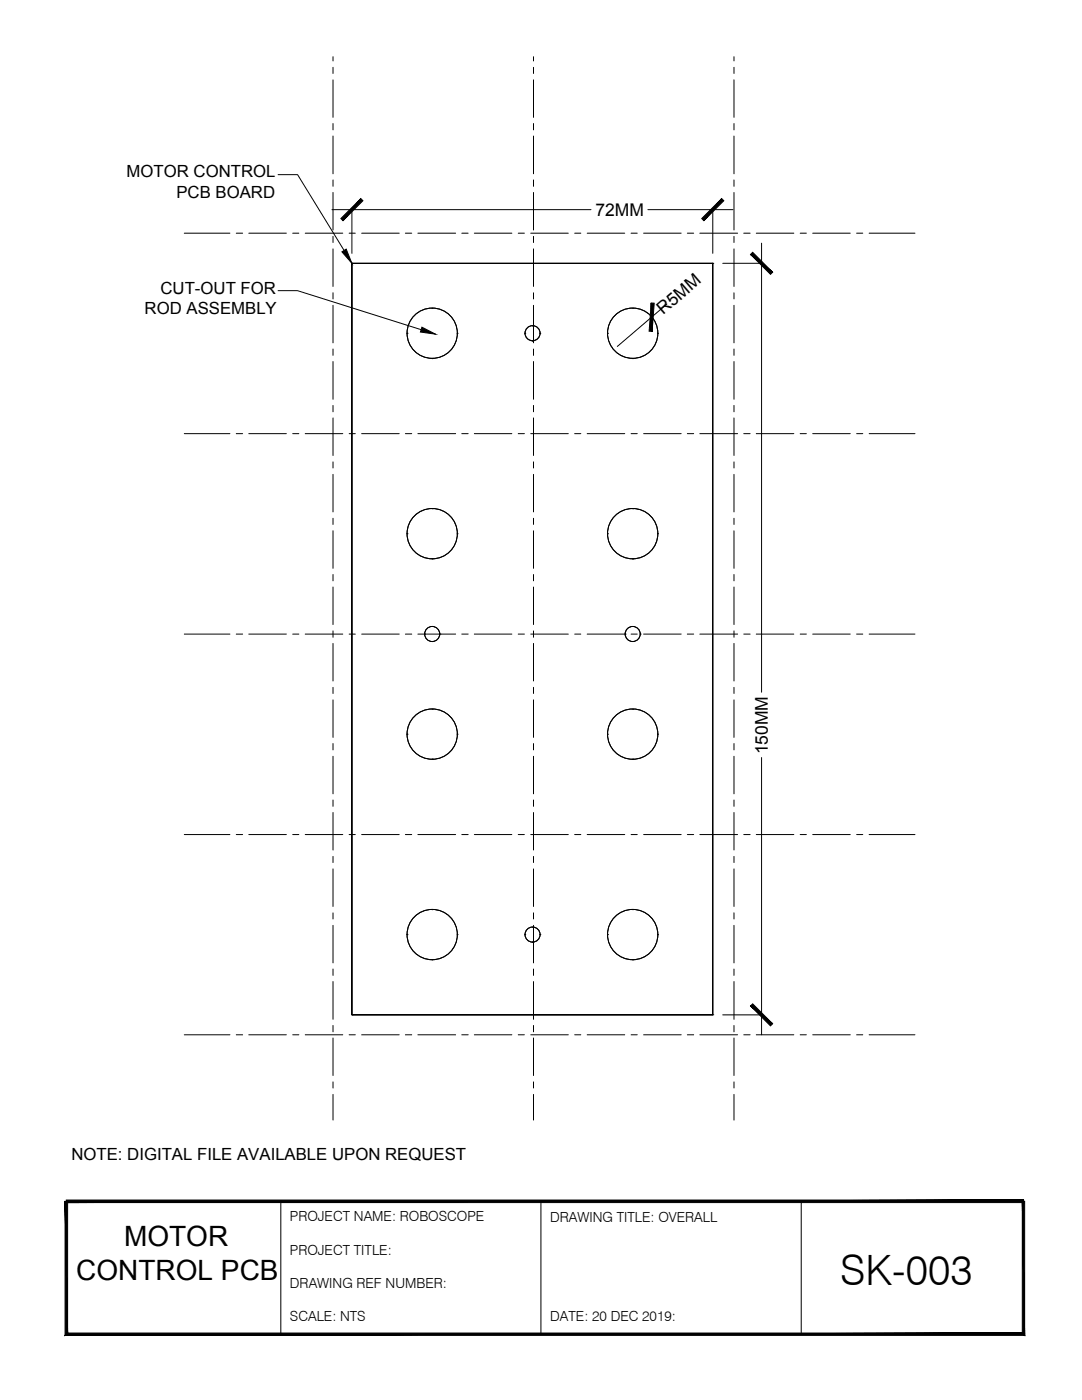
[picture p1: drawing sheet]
<svg xmlns="http://www.w3.org/2000/svg" width="216mm" height="279mm" viewBox="0 0 216 279" stroke-linecap="round" stroke-linejoin="round" font-family="sans-serif">
<!-- layer: Interactive Table (Rev 4 191218)|A-ANNO-CNTR -->
<g fill="none" stroke="#000" stroke-width=".2">
<path d="M66.4 11.3v.9M66.4 13.4v1.3M66.4 15.9v7.5M106.5 11.3v.9M106.5 13.4v1.3M106.5 15.9v7.5M146.5 11.3v.9M146.5 13.4v1.3M146.5 15.9v7.5M66.4 24.7v1.2M66.4 27.1v7.6M66.4 35.9v1.3"/>
<path d="M66.4 38.4v7.5M106.5 24.7v1.2M106.5 27.1v7.6M106.5 35.9v1.3M106.5 38.4v7.5M146.5 24.7v1.2M146.5 27.1v7.6M146.5 35.9v1.3M146.5 38.4v7.5M36.8 46.5h9.1M47.1 46.5h1.3M49.6 46.5h7.5"/>
<path d="M58.4 46.5h1.2M60.9 46.5h7.5M66.4 47.2v1.2M66.4 49.7v7.5M66.4 58.4v1.3M69.7 46.5h1.2M72.2 46.5h7.5M80.9 46.5h1.3M83.4 46.5h7.5M92.1 46.5h1.3M94.6 46.5h7.5M103.4 46.5h1.2"/>
<path d="M105.9 46.5h7.5M106.5 47.2v1.2M106.5 49.7v7.5M106.5 58.4v1.3M114.7 46.5h1.2M117.2 46.5h7.5M125.9 46.5h1.3M128.4 46.5h7.5M137.1 46.5h1.3M139.6 46.5h7.6M146.5 47.2v1.2M146.5 49.7v7.5"/>
<path d="M146.5 58.4v1.3M148.4 46.5h1.3M150.9 46.5h7.5M159.7 46.5h1.2M162.2 46.5h7.5M170.9 46.5h1.3M173.4 46.5h9.2M66.4 60.9v7.5M66.4 69.7v1.2M66.4 72.2v7.5M106.5 60.9v7.5M106.5 69.7v1.2"/>
<path d="M106.5 72.2v7.5M146.5 60.9v7.5M146.5 69.7v1.2M146.5 72.2v7.5M36.8 86.5h9.1M47.1 86.5h1.3M49.6 86.5h7.5M58.4 86.5h1.2M60.9 86.5h7.5M66.4 80.9v1.3M66.4 83.4v7.5M66.4 92.2v1.2"/>
<path d="M66.4 94.7v7.5M69.7 86.5h1.2M72.2 86.5h7.5M80.9 86.5h1.3M83.4 86.5h7.5M92.1 86.5h1.3M94.6 86.5h7.5M103.4 86.5h1.2M105.9 86.5h7.5M106.5 80.9v1.3M106.5 83.4v7.5M106.5 92.2v1.2"/>
<path d="M106.5 94.7v7.5M114.7 86.5h1.2M117.2 86.5h7.5M125.9 86.5h1.3M128.4 86.5h7.5M137.1 86.5h1.3M139.6 86.5h7.6M146.5 80.9v1.3M146.5 83.4v7.5M146.5 92.2v1.2M146.5 94.7v7.5M148.4 86.5h1.3"/>
<path d="M150.9 86.5h7.5M159.7 86.5h1.2M162.2 86.5h7.5M170.9 86.5h1.3M173.4 86.5h9.2M66.4 103.4v1.3M66.4 105.9v7.5M66.4 114.7v1.2M66.4 117.2v7.4M106.5 103.4v1.3M106.5 105.9v7.5M106.5 114.7v1.2"/>
<path d="M106.5 117.2v7.4M146.5 103.4v1.3M146.5 105.9v7.5M146.5 114.7v1.2M146.5 117.2v7.4M36.8 126.5h9.1M47.1 126.5h1.3M49.6 126.5h7.5M58.4 126.5h1.2M60.9 126.5h7.5M66.4 125.9v1.3M66.4 128.4v7.5"/>
<path d="M66.4 137.2v1.2M66.4 139.7v7.5M69.7 126.5h1.2M72.2 126.5h7.5M80.9 126.5h1.3M83.4 126.5h7.5M92.1 126.5h1.3M94.6 126.5h7.5M103.4 126.5h1.2M105.9 126.5h7.5M106.5 125.9v1.3M106.5 128.4v7.5"/>
<path d="M106.5 137.2v1.2M106.5 139.7v7.5M114.7 126.5h1.2M117.2 126.5h7.5M125.9 126.5h1.3M128.4 126.5h7.5M137.1 126.5h1.3M139.6 126.5h7.6M146.5 125.9v1.3M146.5 128.4v7.5M146.5 137.2v1.2M146.5 139.7v7.5"/>
<path d="M148.4 126.5h1.3M150.9 126.5h7.5M159.7 126.5h1.2M162.2 126.5h7.5M170.9 126.5h1.3M173.4 126.5h9.2M66.4 148.4v1.3M66.4 150.9v7.5M66.4 159.7v1.2M106.5 148.4v1.3M106.5 150.9v7.5M106.5 159.7v1.2"/>
<path d="M146.5 148.4v1.3M146.5 150.9v7.5M146.5 159.7v1.2M36.8 166.6h9.1M47.1 166.6h1.3M49.6 166.6h7.5M58.4 166.6h1.2M60.9 166.6h7.5M66.4 162.2v7.4M66.4 170.9v1.2M66.4 173.4v7.5M69.7 166.6h1.2"/>
<path d="M72.2 166.6h7.5M80.9 166.6h1.3M83.4 166.6h7.5M92.1 166.6h1.3M94.6 166.6h7.5M103.4 166.6h1.2M105.9 166.6h7.5M106.5 162.2v7.4M106.5 170.9v1.2M106.5 173.4v7.5M114.7 166.6h1.2M117.2 166.6h7.5"/>
<path d="M125.9 166.6h1.3M128.4 166.6h7.5M137.1 166.6h1.3M139.6 166.6h7.6M146.5 162.2v7.4M146.5 170.9v1.2M146.5 173.4v7.5M148.4 166.6h1.3M150.9 166.6h7.5M159.7 166.6h1.2M162.2 166.6h7.5M170.9 166.6h1.3"/>
<path d="M173.4 166.6h9.2M66.4 182.2v1.2M66.4 184.7v7.5M66.4 193.4v1.3M66.4 195.9v7.5M106.5 182.2v1.2M106.5 184.7v7.5M106.5 193.4v1.3M106.5 195.9v7.5M146.5 182.2v1.2M146.5 184.7v7.5M146.5 193.4v1.3"/>
<path d="M146.5 195.9v7.5M36.8 206.5h9.1M47.1 206.5h1.3M49.6 206.5h7.5M58.4 206.5h1.2M60.9 206.5h7.5M66.4 204.7v1.2M66.4 207.2v7.4M66.4 215.9v1.2M66.4 218.4v5.1M69.7 206.5h1.2M72.2 206.5h7.5"/>
<path d="M80.9 206.5h1.3M83.4 206.5h7.5M92.1 206.5h1.3M94.6 206.5h7.5M103.4 206.5h1.2M105.9 206.5h7.5M106.5 204.7v1.2M106.5 207.2v7.4M106.5 215.9v1.2M106.5 218.4v5.1M114.7 206.5h1.2M117.2 206.5h7.5"/>
<path d="M125.9 206.5h1.3M128.4 206.5h7.5M137.1 206.5h1.3M139.6 206.5h7.6M146.5 204.7v1.2M146.5 207.2v7.4M146.5 215.9v1.2M146.5 218.4v5.1M148.4 206.5h1.3M150.9 206.5h7.5M159.7 206.5h1.2M162.2 206.5h7.5"/>
<path d="M170.9 206.5h1.3M173.4 206.5h9.2"/>
</g>
<!-- layer: Interactive Table (Rev 4 191218)|A-DETL-___5 -->
<g fill="none" stroke="#000" stroke-width=".2">
<path d="M70.2 52.5h72h-72v150h72v-150v150h-72zM70.2 52.5h.1M142.2 52.5h.1M81.2 66.5h.1M86.2 61.5h.1M86.2 71.6h.1M91.2 66.5h.1M104.7 66.5h.1M106.2 65h.1M106.2 68h.1M107.7 66.5h.1M121.2 66.5h.1"/>
<path d="M126.2 61.5h.1M126.2 71.6h.1M131.2 66.5h.1M81.2 106.5h.1M86.2 101.5h.1M86.2 111.5h.1M91.2 106.5h.1M121.2 106.5h.1M126.2 101.5h.1M126.2 111.5h.1M131.2 106.5h.1M84.7 126.5h.1"/>
<path d="M86.2 125h.1M86.2 128h.1M87.7 126.5h.1M124.7 126.5h.1M126.2 125h.1M126.2 128h.1M127.7 126.5h.1M81.2 146.5h.1M86.2 141.5h.1M86.2 151.5h.1M91.2 146.5h.1M121.2 146.5h.1"/>
<path d="M126.2 141.5h.1M126.2 151.5h.1M131.2 146.5h.1M81.2 186.5h.1M86.2 181.5h.1M86.2 191.5h.1M91.2 186.5h.1M104.7 186.5h.1M106.2 185.1h.1M106.2 188h.1M107.7 186.5h.1M121.2 186.5h.1"/>
<path d="M126.2 181.5h.1M126.2 191.5h.1M131.2 186.5h.1M70.2 202.5h.1M142.2 202.5h.1"/>
<circle cx="86.2" cy="66.5" r="5"/>
<circle cx="106.3" cy="66.5" r="1.5"/>
<circle cx="126.2" cy="66.5" r="5"/>
<circle cx="86.2" cy="106.5" r="5"/>
<circle cx="126.2" cy="106.5" r="5"/>
<circle cx="86.2" cy="126.5" r="1.5"/>
<circle cx="126.2" cy="126.5" r="1.5"/>
<circle cx="86.2" cy="146.5" r="5"/>
<circle cx="126.2" cy="146.5" r="5"/>
<circle cx="86.2" cy="186.5" r="5"/>
<circle cx="106.3" cy="186.5" r="1.5"/>
<circle cx="126.2" cy="186.5" r="5"/>
</g>
<!-- layer: A-ANNO-SCAL-___1 -->
<path d="M66.2 41.8h51.7M70.2 41.6v9M129.3 41.8h16.9M142.2 41.6v9M144.2 52.5h8M152 48.5v89.6M133.1 60.7l-9.9 8.4M152 151.2v55.3M144.2 202.5h8" fill="none" stroke="#000" stroke-width=".2"/>
<!-- layer: 0 -->
<g fill="#000" stroke="#000" stroke-width=".2">
<path d="M72 39.6l-3.6 4.4 4-3.9zM72 39.6l-3.6 4.4-.4-.4z"/>
<path d="M140 43.6l.4 .4 3.6-4.4zM144 39.6l.4 .5-4 3.9z"/>
<path d="M149.8 50.8l3.9 4 .5-.5zM150.2 50.3l4 4-4.4-3.5z"/>
<path d="M129.9 60.5l-.4 5.6h.6zM129.9 60.5h.6l-.4 5.6z"/>
<path d="M150.2 200.3l-.4 .5 4.4 3.5zM149.8 200.8l4.4 3.5-.5 .4z"/>
</g>
<!-- layer: A-ANNO-LEDR-___1 -->
<path d="M68.2 50.3l.9-.6 1.1 2.8zM84.2 65.3l2.7 1.4-3-.4z" fill="#000" stroke="#000" stroke-width=".2"/>
<path d="M55.5 34.9h3.9l9.3 15.1M55.5 58h3.9l24.7 7.8" fill="none" stroke="#000" stroke-width=".2"/>
<!-- layer: A-BORDER -->
<g fill="#000" stroke="#000" stroke-width=".2">
<path d="M13.2 239.5v.5l191-.5zM13.2 240l191-.5v.5z"/>
<path d="M13 239.7l.5 26.3v-26.3zM13 239.7l.5 26.3-.5 .5zM13 266.5l191-.5h-190.5zM13 266.5l191-.5 .5 .5zM204 239.7v26.3l.5 .5zM204 239.7h.5v26.8z"/>
</g>
<path d="M56 239.7v26.5M107.9 239.7v26.5M159.9 239.7v26.5" fill="none" stroke="#000" stroke-width=".2"/>
<text font-size="8.3" x="167.7" y="256.5">SK-003</text>
<g font-size="5.6">
<text x="24.8" y="248.7">MOTOR</text>
<text x="15.2" y="255.4">CONTROL PCB</text>
</g>
<g font-size="3.5">
<text x="118.8" y="43.1">72MM</text>
<text x="132.3" y="63" transform="rotate(-41 132.3 63)">R5MM</text>
<text x="153.2" y="150.6" transform="rotate(-90 153.2 150.6)">150MM</text>
</g>
<g font-size="3.3">
<text x="25.3" y="35.4">MOTOR CONTROL</text>
<text x="35.2" y="39.4">PCB BOARD</text>
<text x="32" y="58.6">CUT-OUT FOR</text>
<text x="28.9" y="62.6">ROD ASSEMBLY</text>
<text x="14.3" y="231.6">NOTE: DIGITAL FILE AVAILABLE UPON REQUEST</text>
</g>
<g font-size="2.8">
<text x="57.9" y="243.8">PROJECT NAME: ROBOSCOPE</text>
<text x="109.8" y="243.9">DRAWING TITLE: OVERALL</text>
<text x="57.9" y="250.4">PROJECT TITLE:</text>
<text x="57.9" y="257">DRAWING REF NUMBER:</text>
<text x="57.9" y="263.7">SCALE: NTS</text>
<text x="109.8" y="263.7">DATE: 20 DEC 2019:</text>
</g>
</svg>
